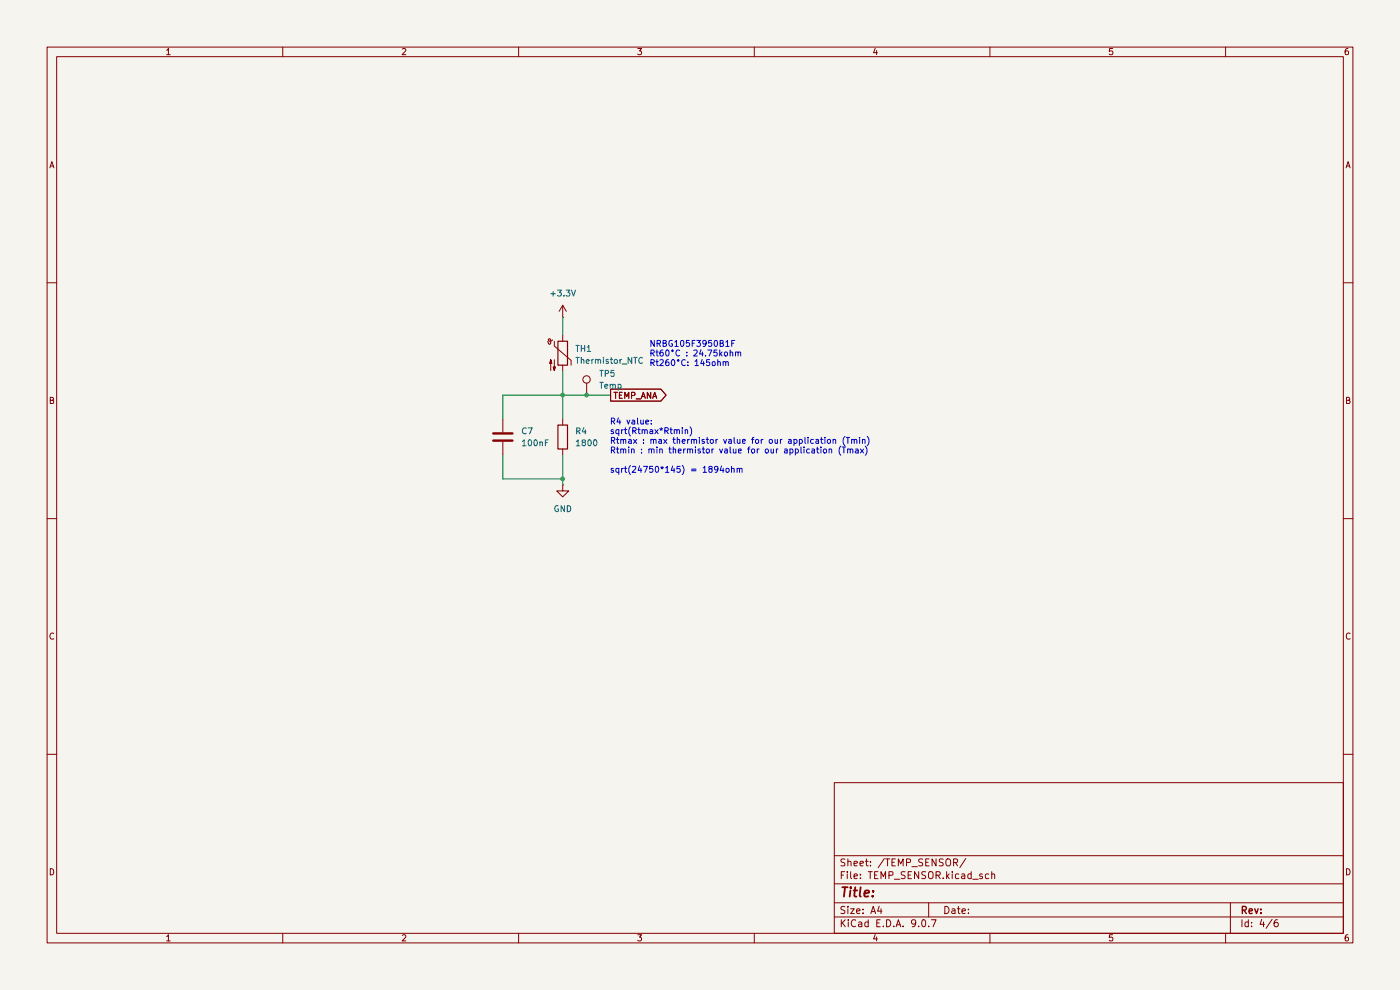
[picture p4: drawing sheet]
(kicad_sch
 (version 20250114)
 (generator "eeschema")
 (generator_version "9.0")
 (paper "A4")
 (lib_symbols
  (symbol "Connector:TestPoint"
   (pin_numbers (hide yes))
   (pin_names
    (offset 0.762) (hide yes)) (exclude_from_sim no) (in_bom yes) (on_board yes)
   (property "Reference" "TP" (at 0 6.858 0) (effects (font (size 1.27 1.27))))
   (property "Value" "TestPoint" (at 0 5.08 0) (effects (font (size 1.27 1.27))))
   (property "Footprint" "" (at 5.08 0 0) (effects (font (size 1.27 1.27)) (hide yes)))
   (property "Datasheet" "~" (at 5.08 0 0) (effects (font (size 1.27 1.27)) (hide yes)))
   (property "Description" "test point" (at 0 0 0) (effects (font (size 1.27 1.27)) (hide yes)))
   (symbol "TestPoint_0_1"
    (circle (center 0 3.302) (radius 0.762) (stroke (width 0) (type default)) (fill (type none))))
   (symbol "TestPoint_1_1"
    (pin passive line (at 0 0 90) (length 2.54) (name "1" (effects (font (size 1.27 1.27)))) (number "1" (effects (font (size 1.27 1.27))))))
   (embedded_fonts no))
  (symbol "Device:C"
   (pin_numbers (hide yes))
   (pin_names
    (offset 0.254)) (exclude_from_sim no) (in_bom yes) (on_board yes)
   (property "Reference" "C" (at 0.635 2.54 0) (effects (font (size 1.27 1.27)) (justify left)))
   (property "Value" "C" (at 0.635 -2.54 0) (effects (font (size 1.27 1.27)) (justify left)))
   (property "Footprint" "" (at 0.9652 -3.81 0) (effects (font (size 1.27 1.27)) (hide yes)))
   (property "Datasheet" "~" (at 0 0 0) (effects (font (size 1.27 1.27)) (hide yes)))
   (property "Description" "Unpolarized capacitor" (at 0 0 0) (effects (font (size 1.27 1.27)) (hide yes)))
   (symbol "C_0_1"
    (polyline (pts (xy -2.032 0.762) (xy 2.032 0.762)) (stroke (width 0.508) (type default)) (fill (type none)))
    (polyline (pts (xy -2.032 -0.762) (xy 2.032 -0.762)) (stroke (width 0.508) (type default)) (fill (type none))))
   (symbol "C_1_1"
    (pin passive line (at 0 3.81 270) (length 2.794) (name "~" (effects (font (size 1.27 1.27)))) (number "1" (effects (font (size 1.27 1.27)))))
    (pin passive line (at 0 -3.81 90) (length 2.794) (name "~" (effects (font (size 1.27 1.27)))) (number "2" (effects (font (size 1.27 1.27))))))
   (embedded_fonts no))
  (symbol "Device:R"
   (pin_numbers (hide yes))
   (pin_names
    (offset 0)) (exclude_from_sim no) (in_bom yes) (on_board yes)
   (property "Reference" "R" (at 2.032 0 90) (effects (font (size 1.27 1.27))))
   (property "Value" "R" (at 0 0 90) (effects (font (size 1.27 1.27))))
   (property "Footprint" "" (at -1.778 0 90) (effects (font (size 1.27 1.27)) (hide yes)))
   (property "Datasheet" "~" (at 0 0 0) (effects (font (size 1.27 1.27)) (hide yes)))
   (property "Description" "Resistor" (at 0 0 0) (effects (font (size 1.27 1.27)) (hide yes)))
   (symbol "R_0_1"
    (rectangle (start -1.016 -2.54) (end 1.016 2.54) (stroke (width 0.254) (type default)) (fill (type none))))
   (symbol "R_1_1"
    (pin passive line (at 0 3.81 270) (length 1.27) (name "~" (effects (font (size 1.27 1.27)))) (number "1" (effects (font (size 1.27 1.27)))))
    (pin passive line (at 0 -3.81 90) (length 1.27) (name "~" (effects (font (size 1.27 1.27)))) (number "2" (effects (font (size 1.27 1.27))))))
   (embedded_fonts no))
  (symbol "Device:Thermistor_NTC"
   (pin_numbers (hide yes))
   (pin_names
    (offset 0)) (exclude_from_sim no) (in_bom yes) (on_board yes)
   (property "Reference" "TH" (at -4.445 0 90) (effects (font (size 1.27 1.27))))
   (property "Value" "Thermistor_NTC" (at 3.175 0 90) (effects (font (size 1.27 1.27))))
   (property "Footprint" "" (at 0 1.27 0) (effects (font (size 1.27 1.27)) (hide yes)))
   (property "Datasheet" "~" (at 0 1.27 0) (effects (font (size 1.27 1.27)) (hide yes)))
   (property "Description" "Temperature dependent resistor, negative temperature coefficient" (at 0 0 0) (effects (font (size 1.27 1.27)) (hide yes)))
   (symbol "Thermistor_NTC_0_1"
    (arc (start -3.175 2.413) (mid -3.0506 2.3165) (end -3.048 2.159) (stroke (width 0) (type default)) (fill (type none)))
    (arc (start -3.048 2.794) (mid -2.9736 2.9736) (end -2.794 3.048) (stroke (width 0) (type default)) (fill (type none)))
    (arc (start -2.794 3.048) (mid -2.6144 2.9736) (end -2.54 2.794) (stroke (width 0) (type default)) (fill (type none)))
    (arc (start -2.794 2.54) (mid -2.9736 2.6144) (end -3.048 2.794) (stroke (width 0) (type default)) (fill (type none)))
    (arc (start -2.794 1.905) (mid -2.9736 1.9794) (end -3.048 2.159) (stroke (width 0) (type default)) (fill (type none)))
    (arc (start -2.54 2.159) (mid -2.6144 1.9794) (end -2.794 1.905) (stroke (width 0) (type default)) (fill (type none)))
    (arc (start -2.159 2.794) (mid -2.434 2.5608) (end -2.794 2.54) (stroke (width 0) (type default)) (fill (type none)))
    (polyline (pts (xy -2.54 2.159) (xy -2.54 2.794)) (stroke (width 0) (type default)) (fill (type none)))
    (polyline (pts (xy -2.54 -3.683) (xy -2.54 -1.397) (xy -2.794 -2.159) (xy -2.286 -2.159) (xy -2.54 -1.397) (xy -2.54 -1.651)) (stroke (width 0) (type default)) (fill (type outline)))
    (polyline (pts (xy -1.778 2.54) (xy -1.778 1.524) (xy 1.778 -1.524) (xy 1.778 -2.54)) (stroke (width 0) (type default)) (fill (type none)))
    (polyline (pts (xy -1.778 -1.397) (xy -1.778 -3.683) (xy -2.032 -2.921) (xy -1.524 -2.921) (xy -1.778 -3.683) (xy -1.778 -3.429)) (stroke (width 0) (type default)) (fill (type outline)))
    (rectangle (start -1.016 2.54) (end 1.016 -2.54) (stroke (width 0.254) (type default)) (fill (type none))))
   (symbol "Thermistor_NTC_1_1"
    (pin passive line (at 0 3.81 270) (length 1.27) (name "~" (effects (font (size 1.27 1.27)))) (number "1" (effects (font (size 1.27 1.27)))))
    (pin passive line (at 0 -3.81 90) (length 1.27) (name "~" (effects (font (size 1.27 1.27)))) (number "2" (effects (font (size 1.27 1.27))))))
   (embedded_fonts no))
  (symbol "power:+3.3V"
   (power)
   (pin_numbers (hide yes))
   (pin_names
    (offset 0) (hide yes)) (exclude_from_sim no) (in_bom yes) (on_board yes)
   (property "Reference" "#PWR" (at 0 -3.81 0) (effects (font (size 1.27 1.27)) (hide yes)))
   (property "Value" "+3.3V" (at 0 3.556 0) (effects (font (size 1.27 1.27))))
   (property "Footprint" "" (at 0 0 0) (effects (font (size 1.27 1.27)) (hide yes)))
   (property "Datasheet" "" (at 0 0 0) (effects (font (size 1.27 1.27)) (hide yes)))
   (property "Description" "Power symbol creates a global label with name \"+3.3V\"" (at 0 0 0) (effects (font (size 1.27 1.27)) (hide yes)))
   (symbol "+3.3V_0_1"
    (polyline (pts (xy -0.762 1.27) (xy 0 2.54)) (stroke (width 0) (type default)) (fill (type none)))
    (polyline (pts (xy 0 2.54) (xy 0.762 1.27)) (stroke (width 0) (type default)) (fill (type none)))
    (polyline (pts (xy 0 0) (xy 0 2.54)) (stroke (width 0) (type default)) (fill (type none))))
   (symbol "+3.3V_1_1"
    (pin power_in line (at 0 0 90) (length 0) (name "~" (effects (font (size 1.27 1.27)))) (number "1" (effects (font (size 1.27 1.27))))))
   (embedded_fonts no))
  (symbol "power:GND"
   (power)
   (pin_numbers (hide yes))
   (pin_names
    (offset 0) (hide yes)) (exclude_from_sim no) (in_bom yes) (on_board yes)
   (property "Reference" "#PWR" (at 0 -6.35 0) (effects (font (size 1.27 1.27)) (hide yes)))
   (property "Value" "GND" (at 0 -3.81 0) (effects (font (size 1.27 1.27))))
   (property "Footprint" "" (at 0 0 0) (effects (font (size 1.27 1.27)) (hide yes)))
   (property "Datasheet" "" (at 0 0 0) (effects (font (size 1.27 1.27)) (hide yes)))
   (property "Description" "Power symbol creates a global label with name \"GND\" , ground" (at 0 0 0) (effects (font (size 1.27 1.27)) (hide yes)))
   (symbol "GND_0_1"
    (polyline (pts (xy 0 0) (xy 0 -1.27) (xy 1.27 -1.27) (xy 0 -2.54) (xy -1.27 -1.27) (xy 0 -1.27)) (stroke (width 0) (type default)) (fill (type none))))
   (symbol "GND_1_1"
    (pin power_in line (at 0 0 270) (length 0) (name "~" (effects (font (size 1.27 1.27)))) (number "1" (effects (font (size 1.27 1.27))))))
   (embedded_fonts no)))
 (text "NRBG105F3950B1F\nRt60°C : 24.75kohm\nRt260°C: 145ohm"
  (exclude_from_sim no)
  (at 137.668 75.184 0)
  (effects (font (size 1.27 1.27)) (justify left)))
 (text "R4 value:\nsqrt(Rtmax*Rtmin)\nRtmax : max thermistor value for our application (Tmin)\nRtmin : min thermistor value for our application (Tmax)\n\nsqrt(24750*145) = 1894ohm"
  (exclude_from_sim no)
  (at 129.286 94.742 0)
  (effects (font (size 1.27 1.27)) (justify left)))
 (junction
  (at 124.46 83.82)
  (diameter 0)
  (color 0 0 0 0))
 (junction
  (at 119.38 101.6)
  (diameter 0)
  (color 0 0 0 0))
 (junction
  (at 119.38 83.82)
  (diameter 0)
  (color 0 0 0 0))
 (wire
  (pts (xy 124.46 83.82) (xy 129.54 83.82))
  (stroke (width 0) (type default)))
 (wire
  (pts (xy 119.38 83.82) (xy 124.46 83.82))
  (stroke (width 0) (type default)))
 (wire
  (pts (xy 106.68 83.82) (xy 119.38 83.82))
  (stroke (width 0) (type default)))
 (wire
  (pts (xy 119.38 78.74) (xy 119.38 83.82))
  (stroke (width 0) (type default)))
 (wire
  (pts (xy 119.38 83.82) (xy 119.38 88.9))
  (stroke (width 0) (type default)))
 (wire
  (pts (xy 119.38 96.52) (xy 119.38 101.6))
  (stroke (width 0) (type default)))
 (wire
  (pts (xy 119.38 67.31) (xy 119.38 71.12))
  (stroke (width 0) (type default)))
 (wire
  (pts (xy 106.68 88.9) (xy 106.68 83.82))
  (stroke (width 0) (type default)))
 (wire
  (pts (xy 106.68 96.52) (xy 106.68 101.6))
  (stroke (width 0) (type default)))
 (wire
  (pts (xy 119.38 101.6) (xy 119.38 102.87))
  (stroke (width 0) (type default)))
 (wire
  (pts (xy 106.68 101.6) (xy 119.38 101.6))
  (stroke (width 0) (type default)))
 (global_label "TEMP_ANA"
  (shape output)
  (at 129.54 83.82 0)
  (fields_autoplaced yes)
  (effects (font (size 1.27 1.27)) (justify left))
  (property "Intersheetrefs" "${INTERSHEET_REFS}" (at 141.8385 83.82 0) (effects (font (size 1.27 1.27)) (justify left) (hide yes))))
 (symbol
  (lib_id "Device:Thermistor_NTC")
  (at 119.38 74.93 0)
  (unit 1)
  (exclude_from_sim no)
  (in_bom yes)
  (on_board yes)
  (dnp no)
  (fields_autoplaced yes)
  (property "Reference" "TH1" (at 121.92 73.9774 0) (effects (font (size 1.27 1.27)) (justify left)))
  (property "Value" "Thermistor_NTC" (at 121.92 76.5174 0) (effects (font (size 1.27 1.27)) (justify left)))
  (property "Footprint" "Resistor_THT:R_Axial_DIN0204_L3.6mm_D1.6mm_P2.54mm_Vertical" (at 119.38 73.66 0) (effects (font (size 1.27 1.27)) (hide yes)))
  (property "Datasheet" "~" (at 119.38 73.66 0) (effects (font (size 1.27 1.27)) (hide yes)))
  (property "Description" "Temperature dependent resistor, negative temperature coefficient" (at 119.38 74.93 0) (effects (font (size 1.27 1.27)) (hide yes)))
  (pin "2")
  (pin "1"))
 (symbol
  (lib_id "Connector:TestPoint")
  (at 124.46 83.82 0)
  (unit 1)
  (exclude_from_sim no)
  (in_bom yes)
  (on_board yes)
  (dnp no)
  (fields_autoplaced yes)
  (property "Reference" "TP5" (at 127 79.2479 0) (effects (font (size 1.27 1.27)) (justify left)))
  (property "Value" "Temp" (at 127 81.7879 0) (effects (font (size 1.27 1.27)) (justify left)))
  (property "Footprint" "TestPoint:TestPoint_Loop_D2.54mm_Drill1.5mm_Beaded" (at 129.54 83.82 0) (effects (font (size 1.27 1.27)) (hide yes)))
  (property "Datasheet" "~" (at 129.54 83.82 0) (effects (font (size 1.27 1.27)) (hide yes)))
  (property "Description" "test point" (at 124.46 83.82 0) (effects (font (size 1.27 1.27)) (hide yes)))
  (pin "1"))
 (symbol
  (lib_id "Device:C")
  (at 106.68 92.71 0)
  (unit 1)
  (exclude_from_sim no)
  (in_bom yes)
  (on_board yes)
  (dnp no)
  (fields_autoplaced yes)
  (property "Reference" "C7" (at 110.49 91.4399 0) (effects (font (size 1.27 1.27)) (justify left)))
  (property "Value" "100nF" (at 110.49 93.9799 0) (effects (font (size 1.27 1.27)) (justify left)))
  (property "Footprint" "Capacitor_SMD:C_0805_2012Metric_Pad1.18x1.45mm_HandSolder" (at 107.6452 96.52 0) (effects (font (size 1.27 1.27)) (hide yes)))
  (property "Datasheet" "~" (at 106.68 92.71 0) (effects (font (size 1.27 1.27)) (hide yes)))
  (property "Description" "Unpolarized capacitor" (at 106.68 92.71 0) (effects (font (size 1.27 1.27)) (hide yes)))
  (pin "1")
  (pin "2"))
 (symbol
  (lib_id "power:+3.3V")
  (at 119.38 67.31 0)
  (unit 1)
  (exclude_from_sim no)
  (in_bom yes)
  (on_board yes)
  (dnp no)
  (fields_autoplaced yes)
  (property "Reference" "#PWR03" (at 119.38 71.12 0) (effects (font (size 1.27 1.27)) (hide yes)))
  (property "Value" "+3.3V" (at 119.38 62.23 0) (effects (font (size 1.27 1.27))))
  (property "Footprint" "" (at 119.38 67.31 0) (effects (font (size 1.27 1.27)) (hide yes)))
  (property "Datasheet" "" (at 119.38 67.31 0) (effects (font (size 1.27 1.27)) (hide yes)))
  (property "Description" "Power symbol creates a global label with name \"+3.3V\"" (at 119.38 67.31 0) (effects (font (size 1.27 1.27)) (hide yes)))
  (pin "1"))
 (symbol
  (lib_id "Device:R")
  (at 119.38 92.71 0)
  (unit 1)
  (exclude_from_sim no)
  (in_bom yes)
  (on_board yes)
  (dnp no)
  (fields_autoplaced yes)
  (property "Reference" "R4" (at 121.92 91.4399 0) (effects (font (size 1.27 1.27)) (justify left)))
  (property "Value" "1800" (at 121.92 93.9799 0) (effects (font (size 1.27 1.27)) (justify left)))
  (property "Footprint" "Resistor_SMD:R_0805_2012Metric_Pad1.20x1.40mm_HandSolder" (at 117.602 92.71 90) (effects (font (size 1.27 1.27)) (hide yes)))
  (property "Datasheet" "~" (at 119.38 92.71 0) (effects (font (size 1.27 1.27)) (hide yes)))
  (property "Description" "Resistor" (at 119.38 92.71 0) (effects (font (size 1.27 1.27)) (hide yes)))
  (pin "2")
  (pin "1"))
 (symbol
  (lib_id "power:GND")
  (at 119.38 102.87 0)
  (unit 1)
  (exclude_from_sim no)
  (in_bom yes)
  (on_board yes)
  (dnp no)
  (fields_autoplaced yes)
  (property "Reference" "#PWR04" (at 119.38 109.22 0) (effects (font (size 1.27 1.27)) (hide yes)))
  (property "Value" "GND" (at 119.38 107.95 0) (effects (font (size 1.27 1.27))))
  (property "Footprint" "" (at 119.38 102.87 0) (effects (font (size 1.27 1.27)) (hide yes)))
  (property "Datasheet" "" (at 119.38 102.87 0) (effects (font (size 1.27 1.27)) (hide yes)))
  (property "Description" "Power symbol creates a global label with name \"GND\" , ground" (at 119.38 102.87 0) (effects (font (size 1.27 1.27)) (hide yes)))
  (pin "1")))
